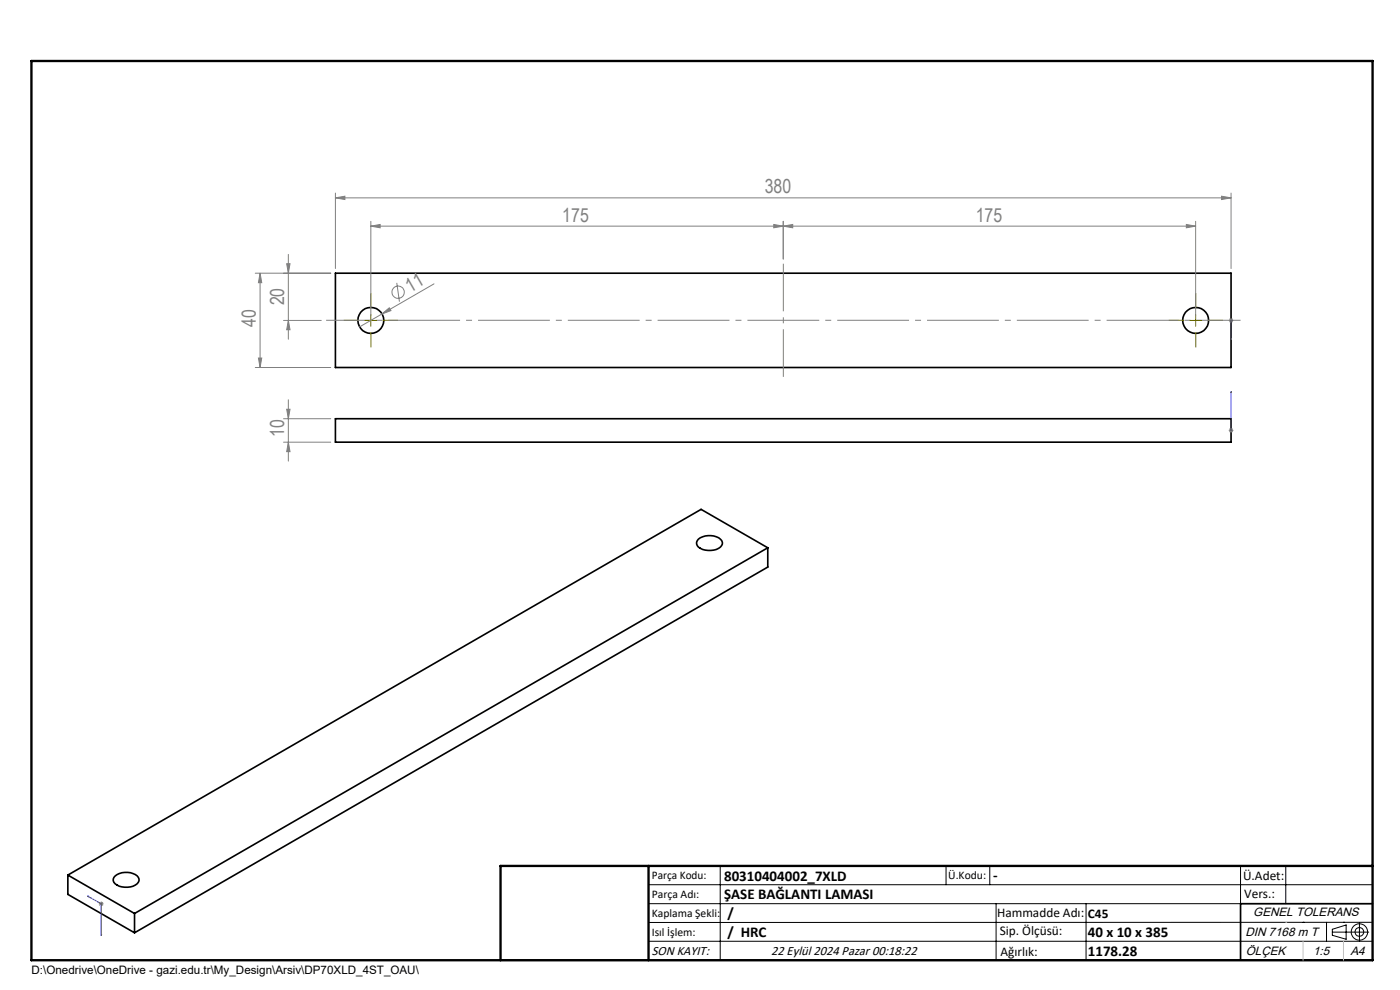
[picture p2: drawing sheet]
<svg xmlns="http://www.w3.org/2000/svg" width="297mm" height="210mm" viewBox="0 0 297 210" stroke-linecap="round" stroke-linejoin="round" font-family="sans-serif">
<g fill="none" stroke="#000" stroke-width=".35">
<path d="M71.2 58h190v20h-190zM71.2 88.8h190v5h-190zM148.2 114.4a3.8 3.8 0 0 1 4.9 .3 1.37 1.37 0 0 1-1.1 1.8 3.8 3.8 0 0 1-4.1-.8 1.06 1.06 0 0 1 .3-1.3zM162.9 116.2l-134.4 77.6M162.9 116.2v4.1l-134.4 77.6M162.9 116.2l-14.2-8.2-134.3 77.6M14.4 185.6v4.1l14.1 8.2M14.4 185.6l14.1 8.2M24.4 185.8a3.8 3.8 0 0 1 5 .3 1.37 1.37 0 0 1-1.2 1.9 3.8 3.8 0 0 1-4-.8 1.02 1.02 0 0 1 .2-1.4zM28.5 193.8v4.1M291.2 191.7h-28v12M106.2 203.7h185"/>
<circle cx="78.7" cy="68" r="2.75"/>
<circle cx="253.7" cy="68" r="2.74"/>
</g>
<g fill="none" stroke="#808080" stroke-width=".21">
<path d="M54.2 58h16M55.2 58v20M55.2 58l.3 2h-.7zM60.8 55.9h.7l-.3 2.1zM61.2 54v18M71.2 42l2-.4v.7zM71.2 40.9v16.1M71.2 42h190M78.7 48l1.9-.4v.7zM78.7 46.9v20M78.7 48h174.9M84.2 60l.5 4"/>
<path d="M164.1 47.6l2.1 .4-2.1 .3zM166.2 48l2-.4v.7zM166.2 46.9v8.1M251.7 47.6l1.9 .4-1.9 .3zM253.6 46.9v20M259.2 41.6l2 .4-2 .3zM261.2 40.9v16.1M54.2 78h16M54.8 75.9h.7l-.3 2.1zM60.1 68h8.1M61.2 68l.3 1.9h-.7zM81 66.6l1.6-1.3 .3 .6z"/>
<path d="M92.1 60.2l-15.8 9.1M260.7 68h1M260.8 67.6l.7 .7M261.2 67.4v1.1M261.5 67.6l-.7 .7M60.1 88.8h10.1M60.1 93.8h10.1M60.8 86.8h.7l-.3 2zM61.2 84.8v13M61.2 93.8l.3 2h-.7zM260.7 91.3h1M260.8 90.9l.7 .7"/>
<path d="M261.2 90.8v1M261.5 90.9l-.7 .7M21 191.7h1M21.1 191.4l.7 .7M21.5 191.2v1M21.8 191.4l-.7 .7"/>
<circle cx="84.5" cy="62" r="1.3"/>
</g>
<g fill="none" stroke="#000" stroke-width=".21">
<path d="M137.6 187.7h153.6M137.6 191.7h153.6M137.6 199.7h153.6M152.8 183.7v20M200.7 183.7v4M210 183.7v4M211.3 191.7v12M230.4 191.7v12M263.2 183.7v20M272.8 183.7v8M276.4 195.6h.1M281.4 195.6v4.1"/>
<path d="M282.6 197.7h7.8M282.6 197.1l3-.9v3l-3-.8zM285 195.6h.1M288.4 195.8v3.8M291.2 195.6l-153.6 .1"/>
<circle cx="288.4" cy="197.7" r="1.74"/>
<circle cx="288.4" cy="197.7" r=".93"/>
</g>
<path d="M261.2 72.1v-.4v.4M261.2 67.9v.2zM261.2 68h.1M261.2 68v4.1M261.2 91.2v.2zM261.2 83v.4v-.4M261.2 91.3h.1M261.2 83v8.3M18.5 190l.3 .1v.2zM18.5 190l3 1.7v6.8M21.4 198.1l.2 .1-.1 .3z" fill="none" stroke="#00f" stroke-width=".21"/>
<path d="M76.2 67.9h-3.3M78.7 65.4v-3.2M78.7 70.4v3.3M81.2 67.9h3.2M251.2 67.9h-3.3M253.7 65.4v-3.2M253.7 70.4v3.3M256.2 67.9h3.2" fill="none" stroke="#808000" stroke-width=".21" stroke-dasharray="15.2 1.3 1.3 1.3" stroke-linecap="butt"/>
<path d="M69.2 67.9h194" fill="none" stroke="#808080" stroke-width=".21" stroke-dasharray="15.2 1.3 1.3 1.3" stroke-dashoffset="5.9" stroke-linecap="butt"/>
<path d="M166.2 55.9v24" fill="none" stroke="#808080" stroke-width=".21" stroke-dasharray="15.2 1.3 1.3 1.3" stroke-dashoffset="5.1" stroke-linecap="butt"/>
<path d="M77.4 68h2.5M78.7 66.7v2.5M252.4 68h2.5M253.6 66.7v2.5" fill="none" stroke="#808000" stroke-width=".21"/>
<path d="M6.7 12.9h284.5v190.8h-284.5zM137.6 183.7v20M291.2 183.7h-185v20" fill="none" stroke="#000" stroke-width=".5"/>
<path d="M272.8 195.6h.1M276.4 199.7v4M285 199.7v4" fill="none" stroke="#c0c0c0" stroke-width=".21"/>
<g fill="#00f">
<path d="M261.2 91.2v.2zM261.2 83v.4z"/>
<path d="M18.5 190l.3 .1v.2zM21.4 198.1l.2 .1-.1 .3z"/>
<path d="M261.2 71.7v.4zM261.2 67.9v.2z"/>
</g>
<g fill="#808080">
<path d="M81 66.6l1.6-1.3 .3 .6z"/>
<path d="M164.1 47.6l2.1 .4-2.1 .3zM78.7 48l1.9-.4v.7z"/>
<path d="M166.2 48l2-.4v.7zM251.7 47.6l1.9 .4-1.9 .3zM71.2 42l2-.4v.7zM259.2 41.6l2 .4-2 .3z"/>
<path d="M60.8 86.8h.7l-.3 2zM61.2 93.8l.3 2h-.7zM55.2 58l.3 2h-.7zM54.8 75.9h.7l-.3 2.1zM60.8 55.9h.7l-.3 2.1zM61.2 68l.3 1.9h-.7z"/>
</g>
<g font-size="4.1" fill="#808080">
<text x="162.2" y="41">380</text>
<text x="119.3" y="47">175</text>
<text x="207" y="47">175</text>
<text x="60.3" y="64.8" transform="rotate(-90 60.3 64.8)">20</text>
<text x="87" y="62.1" transform="rotate(-30 87 62.1)">11</text>
<text x="54.3" y="69.3" transform="rotate(-90 54.3 69.3)">40</text>
<text x="60.3" y="92.8" transform="rotate(-90 60.3 92.8)">10</text>
</g>
<g font-size="3.2">
<text x="153.6" y="186.8">80310404002_7XLD</text>
<text x="153.6" y="190.8">ŞASE BAĞLANTI LAMASI</text>
<text x="210.7" y="186.6">-</text>
<text x="154.3" y="194.8">/</text>
<text x="154.3" y="198.8">/ HRC</text>
<text x="230.8" y="198.7">40 x 10 x 385</text>
<text x="230.8" y="202.8">1178.28</text>
</g>
<g font-size="2.8">
<text x="263.7" y="186.7">Ü.Adet:</text>
<text x="263.9" y="190.5">Vers.:</text>
<text x="211.5" y="194.5">Hammadde Adı:</text>
<text x="230.8" y="194.7">C45</text>
<text x="138.3" y="202.6">SON KAYIT:</text>
<text x="163.6" y="202.6">22 Eylül 2024 Pazar 00:18:22</text>
<text x="212.1" y="198.4">Sip. Ölçüsü:</text>
<text x="212.2" y="202.7">Ağırlık:</text>
</g>
<g font-size="2.6">
<text x="265.9" y="194.4">GENEL TOLERANS</text>
<text x="264.2" y="198.5">DIN 7168 m T</text>
<text x="264.3" y="202.6">ÖLÇEK</text>
<text x="278.5" y="202.6">1:5</text>
<text x="286.5" y="202.6">A4</text>
</g>
<g font-size="2.5">
<text x="138.3" y="186.4">Parça Kodu:</text>
<text x="138.3" y="190.5">Parça Adı:</text>
<text x="201.2" y="186.5">Ü.Kodu:</text>
<text x="138.3" y="194.5">Kaplama Şekli:</text>
<text x="138.3" y="198.6">Isıl İşlem:</text>
<text x="6.7" y="206.7">D:\Onedrive\OneDrive - gazi.edu.tr\My_Design\Arsiv\DP70XLD_4ST_OAU\</text>
</g>
</svg>
